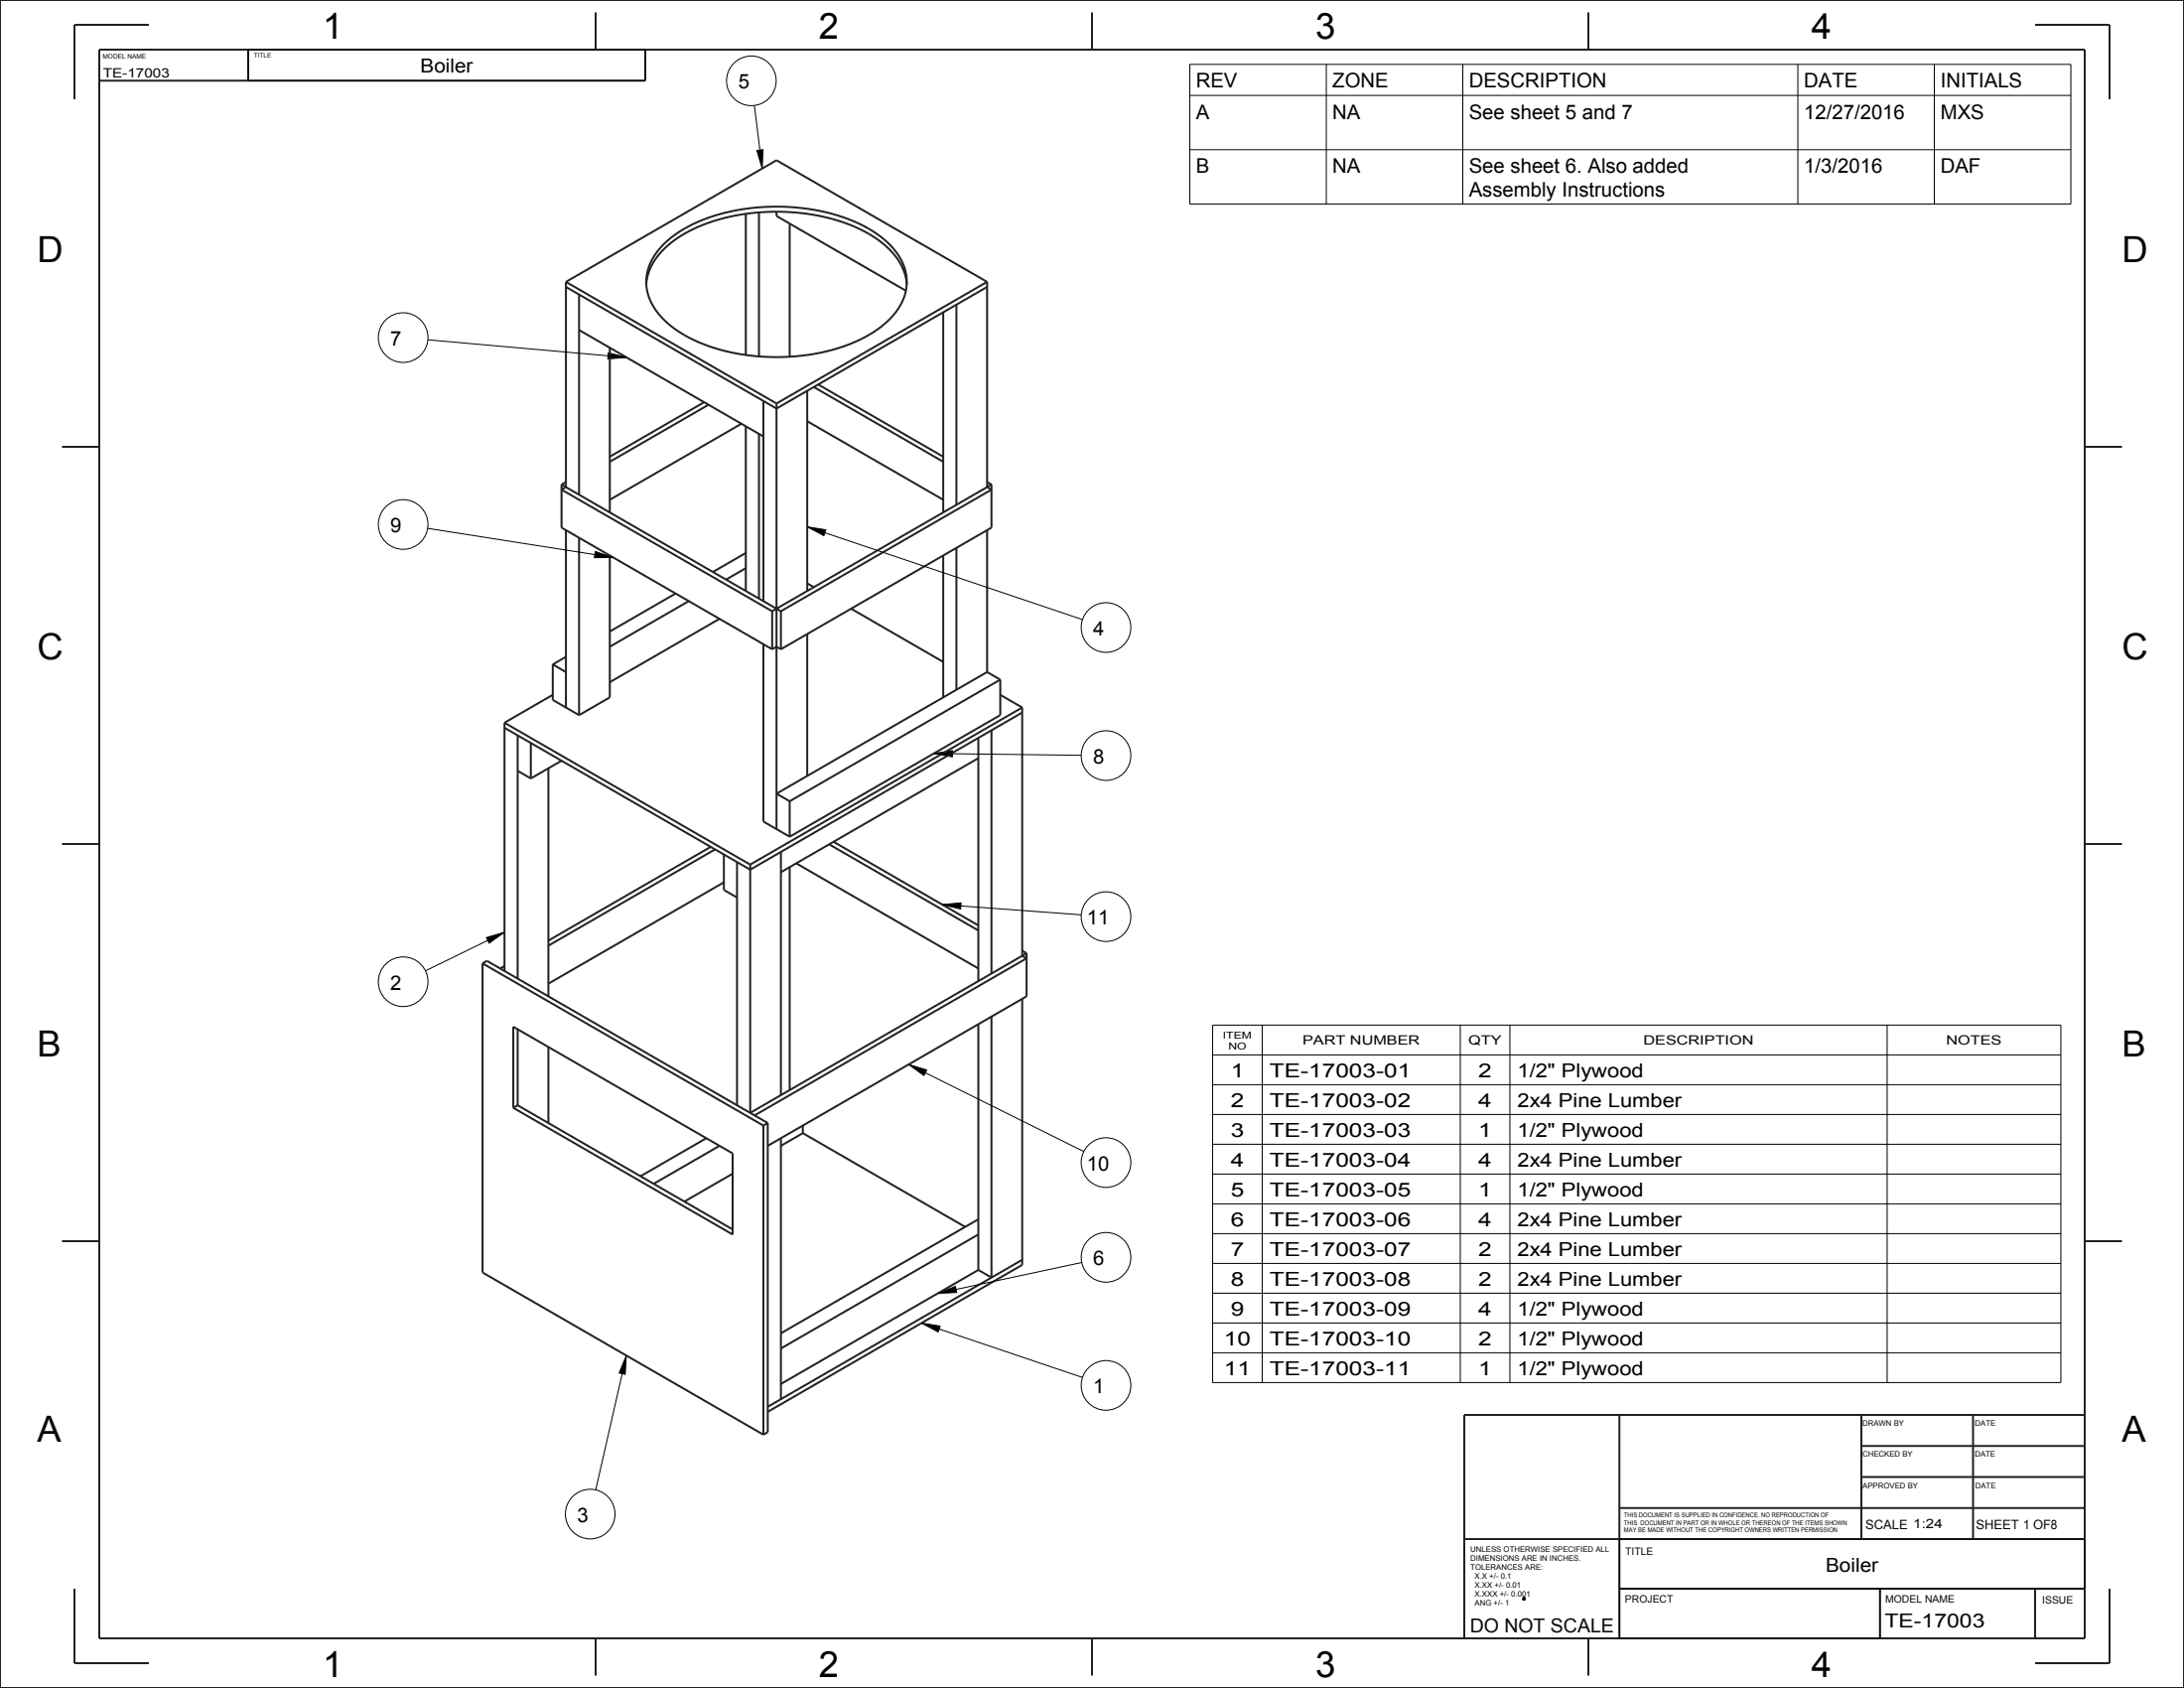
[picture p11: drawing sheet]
<svg xmlns="http://www.w3.org/2000/svg" width="559mm" height="432mm" viewBox="0 0 559 432" stroke-linecap="round" stroke-linejoin="round" font-family="sans-serif">
<path d="M389.6 408.8l.4-.1 .2 .4-.4 .1z" fill="none" stroke="#060606" stroke-width=".51"/>
<path d="M193.6 38.5l1.6-.2-.2 4.8zM155.7 90.2l4.6 1.2-4.8 .4zM206.5 134.8l4.8 .7-.5 1.5zM152.3 141.1l4.6 1.5-4.8 .1zM238.9 192.8l4.8-.8v1.6zM124.5 239.8l4.6-1.3-3.9 2.8zM241.1 231.4l4.8-.4-.1 1.5zM232.5 272.3l4.6 1.4-.7 1.4zM235.8 338.4l4.7 .8-.5 1.5zM240 330.8l4.5-1.7 .3 1.5zM160.3 346.8l-.3 4.8-1.6-.4z" fill="#000"/>
<g fill="none" stroke="#000" stroke-width=".25">
<path d="M63.5 12.7h101.6v7.9h-101.6zM304.4 16.5h225.4v35.7h-225.4zM339.3 16.5v35.7M374.3 16.5v35.7M460 16.5v35.7M494.9 16.5v35.7M193 27l2 16.1M193.6 38.5l1.6-.2-.2 4.8zM304.4 24.4h225.4M304.4 38.3h225.4M109.5 86.9l50.8 4.5M155.7 90.2l4.6 1.2-4.8 .4z"/>
<path d="M109.4 135.2l47.5 7.4M206.5 134.8l4.8 .7-.5 1.5zM206.5 134.8l70.5 23.7M152.3 141.1l4.6 1.5-4.8 .1zM238.9 192.8l4.8-.8v1.6zM238.9 192.8l37.7 .4M124.5 239.8l4.6-1.3-3.9 2.8zM129.1 238.5l-20.2 9.8M241.1 231.4l4.8-.4-.1 1.5zM241.1 231.4l35.6 2.6M232.5 272.3l4.6 1.4-.7 1.4zM232.5 272.3l44.8 22.3"/>
<path d="M310.3 262.2h217v91.5h-217zM310.3 269.8h217M310.3 277.5h217M323 262.2v91.5M373.6 262.2v91.5M386.3 262.2v91.5M482.8 262.2v91.5M310.3 285.1h217M310.3 292.7h217M310.3 300.3h217M310.3 307.9h217M310.3 315.6h217"/>
<path d="M235.8 338.4l4.7 .8-.5 1.5zM235.8 338.4l41.2 14M240 330.8l4.5-1.7 .3 1.5zM276.8 323l-36.8 7.8M310.3 323.2h217M310.3 330.8h217M310.3 338.4h217M160.3 346.8l-.3 4.8-1.6-.4zM160.3 346.8l-7.9 34.3M310.3 346h217M414.3 406.4h119.1v-12.7h-119.1v25.4h66.7v-12.7"/>
<circle cx="192.2" cy="20.7" r="6.4"/>
<circle cx="103.2" cy="86.4" r="6.4"/>
<circle cx="103.2" cy="134.2" r="6.4"/>
<circle cx="283" cy="160.5" r="6.4"/>
<circle cx="283" cy="193.3" r="6.4"/>
<circle cx="283" cy="234.5" r="6.4"/>
<circle cx="103.2" cy="251.1" r="6.4"/>
<circle cx="283" cy="297.4" r="6.4"/>
<circle cx="283" cy="321.6" r="6.4"/>
<circle cx="283" cy="354.4" r="6.4"/>
<circle cx="151" cy="387.3" r="6.4"/>
</g>
<g fill="none" stroke="#222" stroke-width=".51">
<path d="M0 0h558.8v431.8h-558.8zM25.4 12.7h508v406.4h-508zM38.1 6.3h-19.1v19.1M63.5 12.7v7.9M152.4 3.2v9.5M165.1 12.7v7.9h-139.7M279.4 3.2v9.5M406.4 3.2v9.5M520.7 6.3h19.1v19.1M190.8 54.7v36.1M194.2 54.3v36.9M198.7 54.2v1.1l33.1 19.1"/>
<path d="M202 57.2v34.1M144.8 72.1l53.9-31.1 53.9 31.1M144.8 72.1v52.5l-1.1 .7 53.9 31.1M144.8 73.4l53.9 31.1 53.9-31.1M144.8 72.1l53.9 31.1M148.2 75.3v51.2M241.3 79.9v51.2M244.7 77.9v51.2M252.6 72.1l-53.9 31.1M252.6 72.1v52.5l1.1 .7-53.9 31.1M148.2 84.4l47.1 27.2M156 89v42.1"/>
<path d="M206.5 100v51.2M208.2 99l33.1 19.1M209.3 98.4l32 18.4M15.9 114.3h9.5M180.2 102.9l-24.2 13.9M181.3 103.5l-25.3 14.6M189.7 108.4l-33.7 19.4M190.8 109v42.2M194.2 111v42.1M195.3 102.6v51.2M198.7 103.2v108.9M206.5 107.8l34.8 20"/>
<path d="M533.4 114.3h9.5M143.7 124v11l53.9 31.1M143.7 124l56.1 32.4M144.8 123.3l-1.1 .7M144.8 135.6v45.4M148.2 137.6v45.3M252.6 135.6v36.3M252.6 123.3l1.1 .7M253.7 124l-56.1 32.4M253.7 124v11l-53.9 31.1M156 142.1v36.3l-7.8 4.5M172.9 151.8l-16.9 9.7"/>
<path d="M176.2 153.8l-20.2 11.6M184.1 158.3l-28.1 16.2M190.8 141.5l-8.4 4.8M190.8 145.3l-5 3M197.6 156.4v9.7M199.8 156.4v9.7M206.5 149.2l1.7 1M217.8 155.7l23.5 13.6M241.3 142.1v36.3M244.7 140.2v36.3M141.4 170v9l6.8 3.9M141.4 177.7l-12.3 7.2"/>
<path d="M141.4 170l3.4 1.9M144.8 168l-3.4 2M195.3 164.8v45.4l6.7 3.8M197.6 166.1l1.1-.7 1.1 .7M206.5 162.2v36.3M252.6 171.9l-53.9 31.1 3.3 2M252.6 171.9l3.3 2M255.9 173.9l-53.9 31.1M255.9 173.9v9l-53.9 31.1M255.9 177.7l5.6 3.3M129.1 184.9v63.5M129.1 184.9l62.8 36.3"/>
<path d="M132.5 188.1v62.2M132.5 197.2l3.3 1.9M135.8 190.1v9M140.3 196.5v58.4M143.7 194.6l-7.9 4.5M250.3 194l-50.5 29.1M250.3 188.8v62.2M253.7 186.8v62.2M261.5 182.3l-69.6 40.2-62.8-36.3M261.5 181v63.5l1.2 .6-69.6 40.2M261.5 181l-69.6 40.2M15.9 215.9h9.5"/>
<path d="M181.8 216.6l-41.5 24M183 217.3l-42.7 24.6M185.2 218.6v9.1l3.4 1.9M199.8 217.9v62.2M202 205v9M212.2 216l38.1 22M213.3 215.3l37 21.4M533.4 215.9h9.5M185.2 225.7l-44.9 25.9M188.6 220.5v62.2M191.9 221.2v63.5l70.8-40.8M202 221.8v57.1"/>
<path d="M203.7 220.8l46.6 26.9M123.5 246.4v79.1l71.8 41.5M123.5 246.4l71.8 41.5M123.5 246.4l1.1-.6 71.8 41.5M129.1 247.1l-1.1 .6M261.5 243.2l1.2 .7M261.5 255.5v68.1l-65.1 37.6M262.7 243.9v11l-66.3 38.2M131.3 262.6l56.2 32.5v20.7l-56.2-32.4zM132.5 263.3v19.4M140.3 267.8v19.5M250.3 262v62.9"/>
<path d="M253.7 260.1v66.7l-3.4-1.9M132.5 282.7l55 31.8M132.5 282.7l-1.2 .7M180.7 291.2l-16.8 9.7M184.1 293.1l-16.8 9.7M195.3 287.9v79.1M196.4 287.3v79l-1.1 .7M196.4 287.3l-1.1 .6M199.8 291.2v66.7M205.4 289.9l41.6 23.9M205.4 287.9v2M205.4 289.9l-5.6 3.2"/>
<path d="M15.9 317.5h9.5M187.5 300.2l-12.4 7.2M250.3 311.9l-50.5 29.2M250.3 315.8l-50.5 29.2M533.4 317.5h9.5M250.3 324.9l-50.5 29.1M261.5 322.3l-65.1 37.6M414.3 361.9v57.2M476.3 377.8h57.1M476.3 369.9h57.1M476.3 361.9v31.8M504.8 361.9v31.8"/>
<path d="M533.4 361.9h-158.7v57.2M374.7 393.7h158.7M414.3 385.8h119.1M19 406.4v19h19.1M152.4 419.1v9.5M279.4 419.1v9.5M406.4 419.1v9.5M414.3 406.4h119.1M481 406.4v12.7M520.7 406.4v12.7M539.8 406.4v19h-19.1"/>
</g>
<!-- layer: 02___PRT_ALL_AXES -->
<path d="M165.4 72.7a14.7 14.7 0 0 1 6.4-10.7 42.9 42.9 0 0 1 24.6-7.8 47.1 47.1 0 0 1 27.3 6.5 16.5 16.5 0 0 1 8.3 11.6v.5M169.7 62.6a35.8 35.8 0 0 1 19.3-8.9 51.1 51.1 0 0 1 33.7 5 17.7 17.7 0 0 1 9.1 11.1 12.7 12.7 0 0 1-4.1 11.8 35.8 35.8 0 0 1-19.3 8.9 51.1 51.1 0 0 1-33.7-5 17.7 17.7 0 0 1-9.1-11.1 12.7 12.7 0 0 1 4.1-11.8z" fill="none" stroke="#222" stroke-width=".51"/>
<g font-size="9.2">
<text x="82.5" y="9.9">1</text>
<text x="209.5" y="9.9">2</text>
<text x="336.5" y="9.9">3</text>
<text x="463.5" y="9.9">4</text>
<text x="82.5" y="429">1</text>
<text x="209.5" y="429">2</text>
<text x="336.5" y="429">3</text>
<text x="463.5" y="429">4</text>
</g>
<g font-size="9.2" fill="#060606">
<text x="9.5" y="67.1">D</text>
<text x="542.9" y="67.1">D</text>
<text x="9.5" y="168.7">C</text>
<text x="542.9" y="168.7">C</text>
<text x="9.5" y="270.3">B</text>
<text x="542.9" y="270.3">B</text>
<text x="9.5" y="368.7">A</text>
<text x="542.9" y="368.7">A</text>
</g>
<g font-size="5.2">
<text x="188.9" y="22.7">5</text>
<text x="306" y="22.4">REV</text>
<text x="340.9" y="22.4">ZONE</text>
<text x="375.9" y="22.4">DESCRIPTION</text>
<text x="461.6" y="22.4">DATE</text>
<text x="496.5" y="22.4">INITIALS</text>
<text x="306" y="30.4">A</text>
<text x="340.9" y="30.4">NA</text>
<text x="375.9" y="30.4">See sheet 5 and 7</text>
<text x="461.6" y="30.4">12/27/2016</text>
<text x="496.5" y="30.4">MXS</text>
<text x="306" y="44.3">B</text>
<text x="340.9" y="44.3">NA</text>
<text x="375.9" y="44.3">See sheet 6. Also added</text>
<text x="461.6" y="44.3">1/3/2016</text>
<text x="496.5" y="44.3">DAF</text>
<text x="375.9" y="50.2">Assembly Instructions</text>
<text x="99.8" y="88.3">7</text>
<text x="99.8" y="136.2">9</text>
<text x="279.7" y="162.5">4</text>
<text x="279.7" y="195.3">8</text>
<text x="278.1" y="236.5">11</text>
<text x="99.8" y="253.1">2</text>
<text x="278.1" y="299.4">10</text>
<text x="279.7" y="323.6">6</text>
<text x="279.7" y="356.4">1</text>
<text x="147.7" y="389.3">3</text>
</g>
<g font-size="5">
<text x="107.6" y="18.6">Boiler</text>
<text x="314.9" y="275.6">1</text>
<text x="324.9" y="275.6">TE-17003-01</text>
<text x="378.3" y="275.6">2</text>
<text x="388.2" y="275.6">1/2&quot; Plywood</text>
<text x="314.9" y="283.2">2</text>
<text x="324.9" y="283.2">TE-17003-02</text>
<text x="378.3" y="283.2">4</text>
<text x="388.2" y="283.2">2x4 Pine Lumber</text>
<text x="314.9" y="290.8">3</text>
<text x="324.9" y="290.8">TE-17003-03</text>
<text x="378.3" y="290.8">1</text>
<text x="388.2" y="290.8">1/2&quot; Plywood</text>
<text x="314.9" y="298.4">4</text>
<text x="324.9" y="298.4">TE-17003-04</text>
<text x="378.3" y="298.4">4</text>
<text x="388.2" y="298.4">2x4 Pine Lumber</text>
<text x="314.9" y="306">5</text>
<text x="324.9" y="306">TE-17003-05</text>
<text x="378.3" y="306">1</text>
<text x="388.2" y="306">1/2&quot; Plywood</text>
<text x="314.9" y="313.7">6</text>
<text x="324.9" y="313.7">TE-17003-06</text>
<text x="378.3" y="313.7">4</text>
<text x="388.2" y="313.7">2x4 Pine Lumber</text>
<text x="314.9" y="321.3">7</text>
<text x="324.9" y="321.3">TE-17003-07</text>
<text x="378.3" y="321.3">2</text>
<text x="388.2" y="321.3">2x4 Pine Lumber</text>
<text x="314.9" y="328.9">8</text>
<text x="324.9" y="328.9">TE-17003-08</text>
<text x="378.3" y="328.9">2</text>
<text x="388.2" y="328.9">2x4 Pine Lumber</text>
<text x="314.9" y="336.5">9</text>
<text x="324.9" y="336.5">TE-17003-09</text>
<text x="378.3" y="336.5">4</text>
<text x="388.2" y="336.5">1/2&quot; Plywood</text>
<text x="313.2" y="344.1">10</text>
<text x="324.9" y="344.1">TE-17003-10</text>
<text x="378.3" y="344.1">2</text>
<text x="388.2" y="344.1">1/2&quot; Plywood</text>
<text x="313.2" y="351.8">11</text>
<text x="324.9" y="351.8">TE-17003-11</text>
<text x="378.3" y="351.8">1</text>
<text x="388.2" y="351.8">1/2&quot; Plywood</text>
<text x="467.1" y="402">Boiler</text>
</g>
<g font-size="5" fill="#060606">
<text x="376.1" y="417.6">DO NOT SCALE</text>
<text x="482.2" y="416.2">TE-17003</text>
</g>
<g font-size="3.3" fill="#060606">
<text x="26.3" y="19.8">TE-17003</text>
<text x="477.3" y="391">SCALE 1:24</text>
<text x="505.6" y="391.1">SHEET 1 OF8</text>
</g>
<g font-size="3.3">
<text x="333.3" y="267.3">PART NUMBER</text>
<text x="375.7" y="267.3">QTY</text>
<text x="420.5" y="267.3">DESCRIPTION</text>
<text x="498" y="267.3">NOTES</text>
</g>
<g font-size="2.6" fill="#060606">
<text x="415.9" y="397.9">TITLE</text>
<text x="415.8" y="410.1">PROJECT</text>
<text x="482.4" y="410">MODEL NAME</text>
<text x="522.5" y="410.1">ISSUE</text>
</g>
<g font-size="2.5">
<text x="312.9" y="265.6">ITEM</text>
<text x="314.3" y="268.4">NO</text>
</g>
<g font-size="2" fill="#060606">
<text x="476.5" y="364.7">DRAWN BY</text>
<text x="505.4" y="364.7">DATE</text>
<text x="476.5" y="372.5">CHECKED BY</text>
<text x="505.3" y="372.5">DATE</text>
<text x="476.6" y="380.8">APPROVED BY</text>
<text x="505.4" y="380.8">DATE</text>
<text x="376.2" y="396.9">UNLESS OTHERWISE SPECIFIED ALL</text>
<text x="376.2" y="399.2">DIMENSIONS ARE IN INCHES.</text>
<text x="376.2" y="401.5">TOLERANCES ARE:</text>
<text x="377.3" y="403.7">X.X +/- 0.1</text>
<text x="377.3" y="406">X.XX +/- 0.01</text>
<text x="377.3" y="408.3">X.XXX +/- 0.001</text>
<text x="377.3" y="410.6">ANG +/- 1</text>
</g>
<g font-size="1.7" fill="#060606">
<text x="26.3" y="14.9">MODEL NAME</text>
<text x="65" y="14.8">TITLE</text>
<text x="415.5" y="388.1">THIS DOCUMENT IS SUPPLIED IN CONFIDENCE. NO REPRODUCTION OF</text>
<text x="415.5" y="390">THIS DOCUMENT IN PART OR IN WHOLE OR THEREON OF THE ITEMS SHOWN</text>
<text x="415.5" y="391.9">MAY BE MADE WITHOUT THE COPYRIGHT OWNERS WRITTEN PERMISSION</text>
</g>
</svg>
